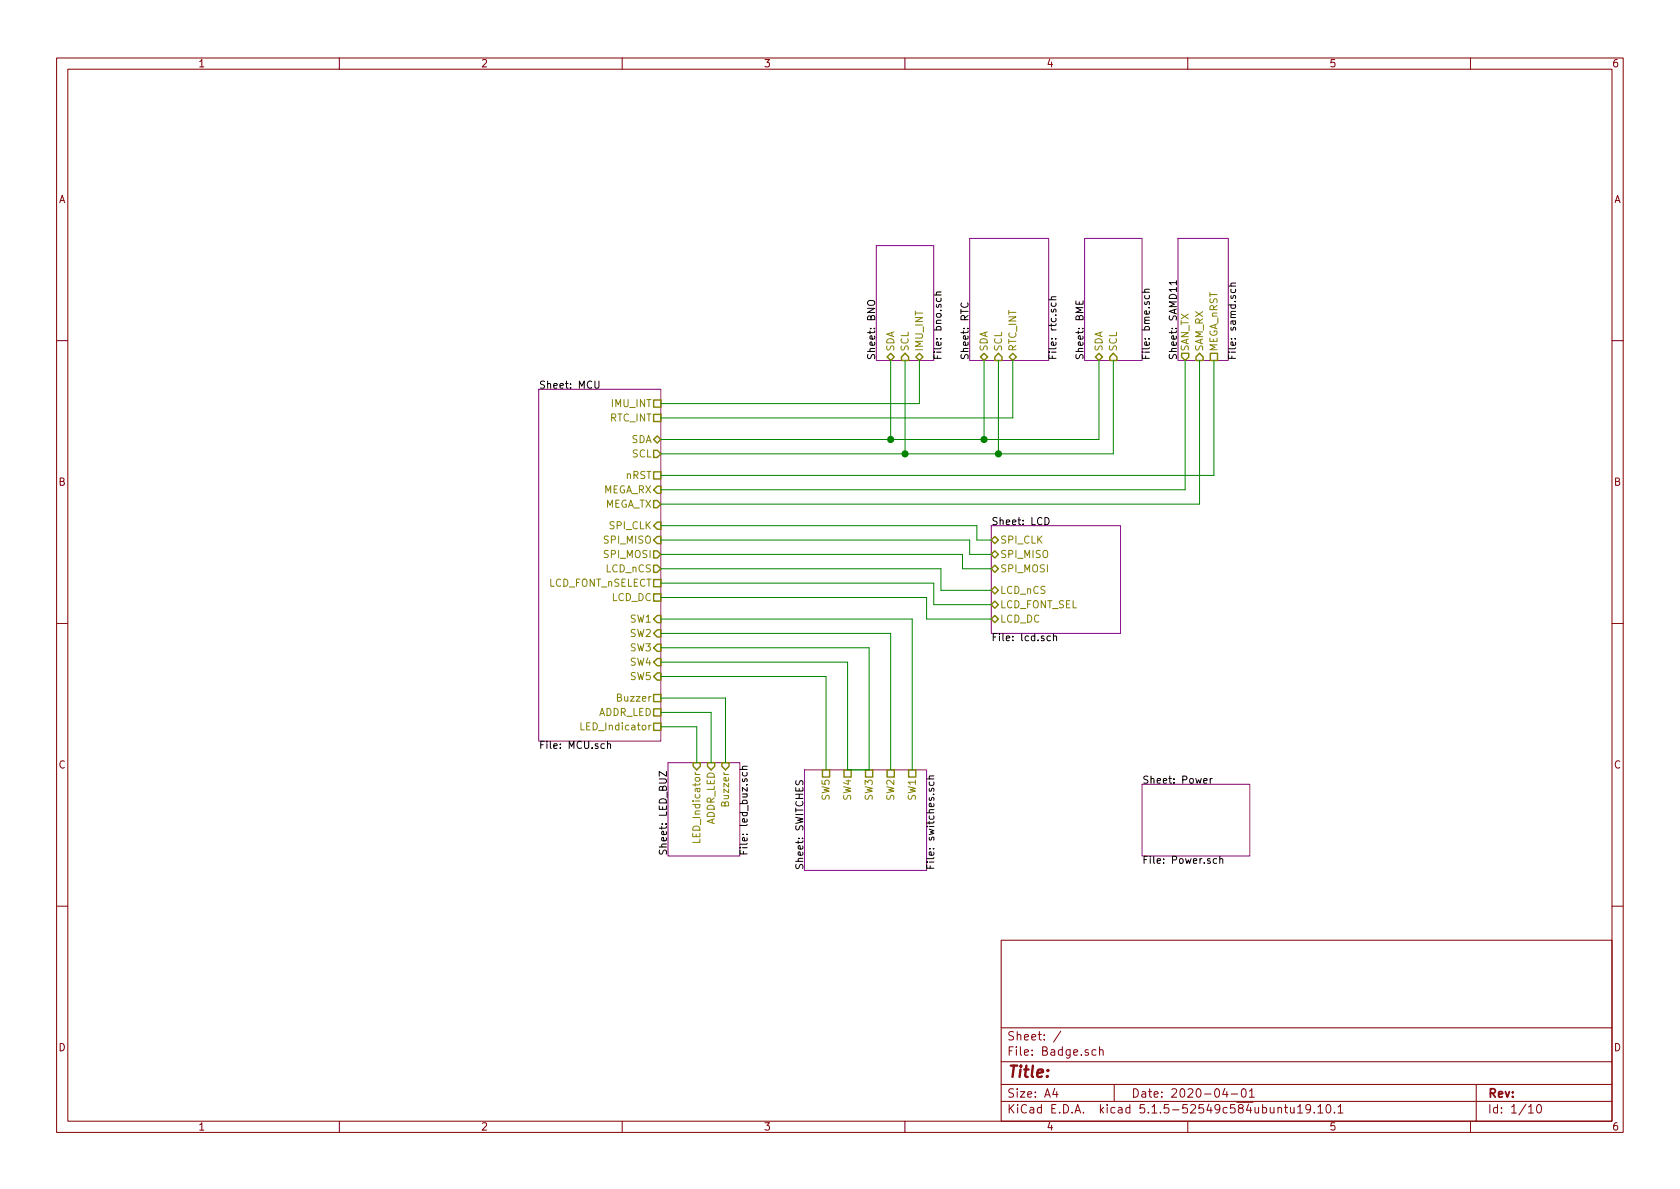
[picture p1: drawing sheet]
<svg xmlns="http://www.w3.org/2000/svg" width="297mm" height="210mm" viewBox="0 0 297 210" stroke-linecap="round" stroke-linejoin="round" font-family="sans-serif">
<g fill="none" stroke="#840000" stroke-width=".18">
<path d="M10 10.3h277v189.9h-277zM12 12.2h273v186.1h-273zM60 10.3v1.9M110 10.3v1.9M160 10.3v1.9M210 10.3v1.9M260 10.3v1.9M10 60.2h2M285 60.2h2M10 110.3h2M285 110.3h2M10 160.2h2"/>
<path d="M177 166.3h108v32h-108zM285 160.2h2M60 198.3v1.9M110 198.3v1.9M160 198.3v1.9M177 194.8h108M177 191.8h108M177 187.8h108M177 181.8h108M186.5 192.5l-.4 1h1M186.8 193v1M187.6 182.3l-1.3 2"/>
<path d="M193.8 185.7l-.5-.1-.2 .3v.6l.2 .1 .5-.1M194.4 185.7l.2-.1 .4 .1v.9M194.4 185.1v1.5M197 191.8v3M210 198.3v1.9M216.6 192.5l-.4 1h.9M216.9 193v1M217.7 193.5h1.1M219.6 192.7l.4-.2a.94 .94 0 0 1 0 1.5 .82 .82 0 0 1-.4-1.3zM220.9 193l.4-.5v1.5M220.9 194h.9M226 196l.2-.2 .3 .1 .1 .9"/>
<path d="M227.1 195.8h.6M227.3 195.3v1.3l.4 .2M228.2 195.8v.9l.4 .1 .2-.1M228.8 195.8v1M229.4 195.8l.5-.5v1.5M229.4 196.8h.9M231.7 196l-.1 .2a.48 .48 0 0 1-.7-.1v-.6a.48 .48 0 0 1 .7-.1v.1a1.19 1.19 0 0 1-.2 1.2l-.4 .1M232.4 196.7v.1M233 195.8l.5-.5v1.5M233 196.8h.9M234.6 195.4l.2-.1a.8 .8 0 0 1 .5 .8 .8 .8 0 0 1-.5 .7 1 1 0 0 1-.2-1.4zM235.9 196.7v.1"/>
<path d="M236.6 195.8l.4-.5v1.5M236.6 196.8h.8M260 198.3v1.9M261 191.8v6.5M270.3 195.8l.4-.5v1.5M270.3 196.8h.8M271.8 195.5l.4-.2a.94 .94 0 0 1 0 1.5 .79 .79 0 0 1-.4-1.3z"/>
</g>
<path d="M154.9 43.4h10.2v20.3h-10.2zM171.4 42.2h14v21.5h-14zM191.8 42.2h10.1v21.5h-10.1zM208.3 42.2h8.9v21.5h-8.9zM95.2 68.8h21.6v62.3h-21.6zM175.3 93h22.8v19h-22.8zM118.1 134.9h12.7v16.5h-12.7zM142.2 136.1h21.6v17.8h-21.6zM201.9 138.7h19.1v12.7h-19.1z" fill="none" stroke="#840084" stroke-width=".18"/>
<g fill="none" stroke="#000" stroke-width=".18">
<path d="M153.5 53.3a.8 .8 0 0 1 1.2 .1l-.1 .4a.8 .8 0 0 1-1.2-.1zM165.1 52.2h1.3M165.6 52.7v.4l.2 .2 .5-.1v-.5M166.4 51.6l-.8 .1v.3l.1 .2M170 53.6a.6 .6 0 0 0 .5 .8 .6 .6 0 0 0 .7-.6l-.2-.2M185.4 53h1.3M185.9 53.6v.3l.2 .3 .6-.2v-.4M186.7 52.5h-.8v.3l.1 .2M190.2 53.2v.6h1.3v-.6M190.8 53.4v.4M202 51.7h1.2M202.4 52.2v.4l.2 .2 .6-.1v-.5"/>
<path d="M203.2 51.1l-.8 .1v.3l.1 .2M208 50h-1.3l.4 .4M208 49.6v.8M217.2 50.6h1.3M217.7 51.1l-.1 .4 .3 .2 .5-.1v-.5M218.5 50.1h-.8l-.1 .3 .2 .2M105.2 67.4v1l.2 .3h.3l.2-.3v-1M184.8 91.5a.64 .64 0 0 1 .7 .6 .64 .64 0 0 1-.7 .7zM185.7 112.5h-.3l-.3 .2 .1 .6h.5M186.3 112.6l.2-.1h.3v.8M186.3 112v1.3M107.4 131.6l.2-.1 .3 .1v.8"/>
<path d="M107.4 131.1v1.3M117.8 136.4v.9l-1.2-.9v.9M130.8 136.1h1.3M131.3 136.6v.4l.2 .2 .6-.1v-.5M132.1 135.5l-.8 .1v.3l.1 .2M140.8 138l-.1 .5 .2 .3 .3-.1 .3-.6h.3l.2 .2-.1 .5M163.9 137.7h1.2M164.3 139.4v.3l.2 .2h.1l.2-.5h.3v.5M164.3 138.3v.4l.2 .2 .6-.1v-.5M165.1 137.2l-.8 .1v.3l.1 .1M212.8 138.1l.6-.1v-.3h-.4l-.2 .1 .1 .6h.5M214 137.7v.8"/>
<path d="M214.3 137.7l-.3 .2M215.1 151.9l-.3-.1-.3 .3 .1 .5h.5M215.7 152l.1-.2 .4 .1v.8M215.7 151.4v1.3"/>
</g>
<g fill="none" stroke="#848400" stroke-width=".25">
<path d="M115.6 77.7l.6-.6 .6 .6-.6 .7zM115.6 79.6h.6l.6 .7-.6 .6h-.6zM115.6 70.7h1.2v1.3h-1.2zM115.6 73.3h1.2v1.2h-1.2zM156.8 63.1l.7-.6 .6 .6-.6 .6zM160 62.5l.7 .6v.6h-1.3v-.6zM161.9 63.1l.7-.6 .6 .6-.6 .6zM173.4 63.1l.6-.6 .6 .6-.6 .6zM176.5 62.5l.7 .6v.6h-1.3v-.6zM178.4 63.1l.7-.6 .6 .6-.6 .6zM193.7 63.1l.6-.6 .6 .6-.6 .6zM196.8 62.5l.7 .6v.6h-1.3v-.6z"/>
<path d="M208.9 62.5h1.3v.6l-.7 .6-.6-.6zM212.1 62.5l.6 .6v.6h-1.2v-.6zM214 62.5h1.3v1.2h-1.3zM115.6 83.4h1.2v1.3h-1.2zM115.6 97.4h.6l.6 .6-.6 .7h-.6zM115.6 88.5h.6l.6 .6-.6 .7h-.6zM115.6 99.9h.6l.6 .7-.6 .6h-.6zM116.2 94.9h.6v1.2h-.6l-.6-.6zM116.2 92.3h.6v1.3h-.6l-.6-.6zM116.2 86h.6v1.2h-.6l-.6-.6zM175.3 98l.6-.6 .6 .6-.6 .7zM175.3 95.5l.6-.6 .6 .6-.6 .6z"/>
<path d="M115.6 105h1.2v1.3h-1.2zM115.6 102.5h1.2v1.3h-1.2zM116.2 108.8h.6v1.3h-.6l-.6-.6zM116.2 111.4h.6v1.2h-.6l-.6-.6zM116.2 113.9h.6v1.3h-.6l-.6-.7zM116.2 116.5h.6v1.2h-.6l-.6-.6zM116.2 119h.6v1.3h-.6l-.6-.7zM175.3 106.9l.6-.6 .6 .6-.6 .7zM175.3 100.6l.6-.7 .6 .7-.6 .6zM175.3 109.5l.6-.7 .6 .7-.6 .6zM175.3 104.4l.6-.6 .6 .6-.6 .6zM115.6 127.9h1.2v1.3h-1.2z"/>
<path d="M115.6 122.8h1.2v1.3h-1.2zM115.6 125.3h1.2v1.3h-1.2zM122.6 134.9h1.2v.6l-.6 .6-.6-.6zM125.1 134.9h1.3v.6l-.7 .6-.6-.6zM127.6 134.9h1.3v.6l-.6 .6-.7-.6zM145.4 136.1h1.3v1.3h-1.3zM149.2 136.1h1.3v1.3h-1.3zM153 136.1h1.3v1.3h-1.3zM156.8 136.1h1.3v1.3h-1.3zM160.7 136.1h1.2v1.3h-1.2z"/>
</g>
<path d="M102.7 127.8v1.3h.6M123.7 148.4v.6h-1.2" fill="none" stroke="#848400" stroke-width=".18"/>
<g fill="none" stroke="#008400" stroke-width=".18">
<path d="M157.5 63.7v14M160 63.7v16.6M162.6 63.7v7.7h-45.8M174 63.7v14M176.5 63.7v16.6M179.1 63.7v10.2h-62.3M194.3 63.7v14h-77.5M196.8 63.7v16.6h-80M209.5 63.7v22.9h-92.7M212.1 63.7v25.4h-95.3M214.6 63.7v20.4h-97.8M116.8 98h53.4v2.6h5.1"/>
<path d="M116.8 95.5h54.6v2.5h3.9M116.8 93h55.9v2.5h2.6M116.8 100.6h49.6v3.8h8.9M116.8 103.1h48.3v3.8h10.2M116.8 109.5h44.5v26.6M116.8 105.7h47v3.8h11.5M116.8 119.6h29.2v16.5M116.8 114.5h36.9v21.6h-3.8v-19h-33.1M116.8 112h40.7v24.1M116.8 128.5h6.4v6.4M116.8 126h8.9v8.9M116.8 123.4h11.5v11.5"/>
</g>
<g fill="#008400" stroke="#008400" stroke-width=".25">
<circle cx="174" cy="77.7" r=".51"/>
<circle cx="176.5" cy="80.3" r=".51"/>
<circle cx="160" cy="80.3" r=".51"/>
<circle cx="157.5" cy="77.7" r=".51"/>
</g>
<text font-size="2.8" fill="#840000" x="178" y="190.5">Title:</text>
<g font-size="2.1" fill="#840000">
<text x="178" y="184">Sheet: /</text>
<text x="178" y="186.7">File: Badge.sch</text>
<text x="178" y="196.9">KiCad E.D.A. kicad 5.1.5-52549c584ubuntu19.10.1</text>
<text x="178" y="194.1">Size: A4</text>
<text x="200" y="194.1">Date: 2020-04-01</text>
<text x="263" y="194.1">Rev:</text>
<text x="263" y="196.9">Id: 1/10</text>
</g>
<g font-size="1.8" fill="#840000">
<text x="35" y="11.9">1</text>
<text x="85" y="11.9">2</text>
<text x="135" y="11.9">3</text>
<text x="185" y="11.9">4</text>
<text x="235" y="11.9">5</text>
<text x="285" y="11.9">6</text>
<text x="10.4" y="35.9">A</text>
<text x="285.4" y="35.9">A</text>
<text x="10.4" y="85.9">B</text>
<text x="285.4" y="85.9">B</text>
<text x="10.4" y="135.9">C</text>
<text x="285.4" y="135.9">C</text>
<text x="10.4" y="185.9">D</text>
<text x="285.4" y="185.9">D</text>
<text x="35" y="199.9">1</text>
<text x="85" y="199.9">2</text>
<text x="135" y="199.9">3</text>
<text x="185" y="199.9">4</text>
<text x="235" y="199.9">5</text>
<text x="285" y="199.9">6</text>
</g>
<g font-size="1.8">
<text x="154.7" y="63.7" transform="rotate(-90 154.7 63.7)">Sheet: BNO</text>
<text x="166.5" y="63.7" transform="rotate(-90 166.5 63.7)">File: bno.sch</text>
<text x="171.2" y="63.7" transform="rotate(-90 171.2 63.7)">Sheet: RTC</text>
<text x="186.8" y="63.7" transform="rotate(-90 186.8 63.7)">File: rtc.sch</text>
<text x="191.6" y="63.7" transform="rotate(-90 191.6 63.7)">Sheet: BME</text>
<text x="203.3" y="63.7" transform="rotate(-90 203.3 63.7)">File: bme.sch</text>
<text x="208.1" y="63.7" transform="rotate(-90 208.1 63.7)">Sheet: SAMD11</text>
<text x="218.5" y="63.7" transform="rotate(-90 218.5 63.7)">File: samd.sch</text>
<text x="95.2" y="68.7">Sheet: MCU</text>
<text x="175.3" y="92.9">Sheet: LCD</text>
<text x="175.3" y="113.4">File: lcd.sch</text>
<text x="95.2" y="132.4">File: MCU.sch</text>
<text x="201.9" y="138.6">Sheet: Power</text>
<text x="117.9" y="151.4" transform="rotate(-90 117.9 151.4)">Sheet: LED_BUZ</text>
<text x="132.2" y="151.4" transform="rotate(-90 132.2 151.4)">File: led_buz.sch</text>
<text x="142" y="153.9" transform="rotate(-90 142 153.9)">Sheet: SWITCHES</text>
<text x="165.2" y="153.9" transform="rotate(-90 165.2 153.9)">File: switches.sch</text>
<text x="201.9" y="152.7">File: Power.sch</text>
</g>
<g font-size="1.8" fill="#848400">
<text x="158.1" y="62.2" transform="rotate(-90 158.1 62.2)">SDA</text>
<text x="160.7" y="62.2" transform="rotate(-90 160.7 62.2)">SCL</text>
<text x="163.2" y="62.2" transform="rotate(-90 163.2 62.2)">IMU_INT</text>
<text x="174.6" y="62.2" transform="rotate(-90 174.6 62.2)">SDA</text>
<text x="177.2" y="62.2" transform="rotate(-90 177.2 62.2)">SCL</text>
<text x="179.7" y="62.2" transform="rotate(-90 179.7 62.2)">RTC_INT</text>
<text x="194.9" y="62.2" transform="rotate(-90 194.9 62.2)">SDA</text>
<text x="197.5" y="62.2" transform="rotate(-90 197.5 62.2)">SCL</text>
<text x="210.2" y="62.2" transform="rotate(-90 210.2 62.2)">SAN_TX</text>
<text x="212.7" y="62.2" transform="rotate(-90 212.7 62.2)">SAM_RX</text>
<text x="215.3" y="62.2" transform="rotate(-90 215.3 62.2)">MEGA_nRST</text>
<text x="107.8" y="74.5">RTC_INT</text>
<text x="108.2" y="72">IMU_INT</text>
<text x="111.6" y="78.4">SDA</text>
<text x="111.8" y="80.9">SCL</text>
<text x="106.6" y="87.2">MEGA_RX</text>
<text x="106.8" y="89.8">MEGA_TX</text>
<text x="110.7" y="84.7">nRST</text>
<text x="107.8" y="93.6">SPI_CLK</text>
<text x="107" y="98.7">SPI_MOSI</text>
<text x="107" y="96.1">SPI_MISO</text>
<text x="107.2" y="101.2">LCD_nCS</text>
<text x="176.8" y="98.7">SPI_MISO</text>
<text x="176.8" y="96.1">SPI_CLK</text>
<text x="176.8" y="101.2">SPI_MOSI</text>
<text x="96.9" y="103.8">LCD_FONT_nSELECT</text>
<text x="108.2" y="106.3">LCD_DC</text>
<text x="176.8" y="107.6">LCD_FONT_SEL</text>
<text x="176.8" y="105">LCD_nCS</text>
<text x="111.5" y="110.1">SW1</text>
<text x="111.5" y="112.6">SW2</text>
<text x="176.8" y="110.1">LCD_DC</text>
<text x="111.5" y="115.2">SW3</text>
<text x="111.5" y="117.7">SW4</text>
<text x="109.5" y="124.1">Buzzer</text>
<text x="111.5" y="120.3">SW5</text>
<text x="103.3" y="129.2">LED_Indicator</text>
<text x="105.7" y="126.6">ADDR_LED</text>
<text x="128.9" y="142.2" transform="rotate(-90 128.9 142.2)">Buzzer</text>
<text x="146.7" y="141.5" transform="rotate(-90 146.7 141.5)">SW5</text>
<text x="150.5" y="141.5" transform="rotate(-90 150.5 141.5)">SW4</text>
<text x="154.3" y="141.5" transform="rotate(-90 154.3 141.5)">SW3</text>
<text x="158.1" y="141.5" transform="rotate(-90 158.1 141.5)">SW2</text>
<text x="161.9" y="141.5" transform="rotate(-90 161.9 141.5)">SW1</text>
<text x="123.8" y="148.4" transform="rotate(-90 123.8 148.4)">LED_Indicator</text>
<text x="126.4" y="146" transform="rotate(-90 126.4 146)">ADDR_LED</text>
</g>
</svg>
